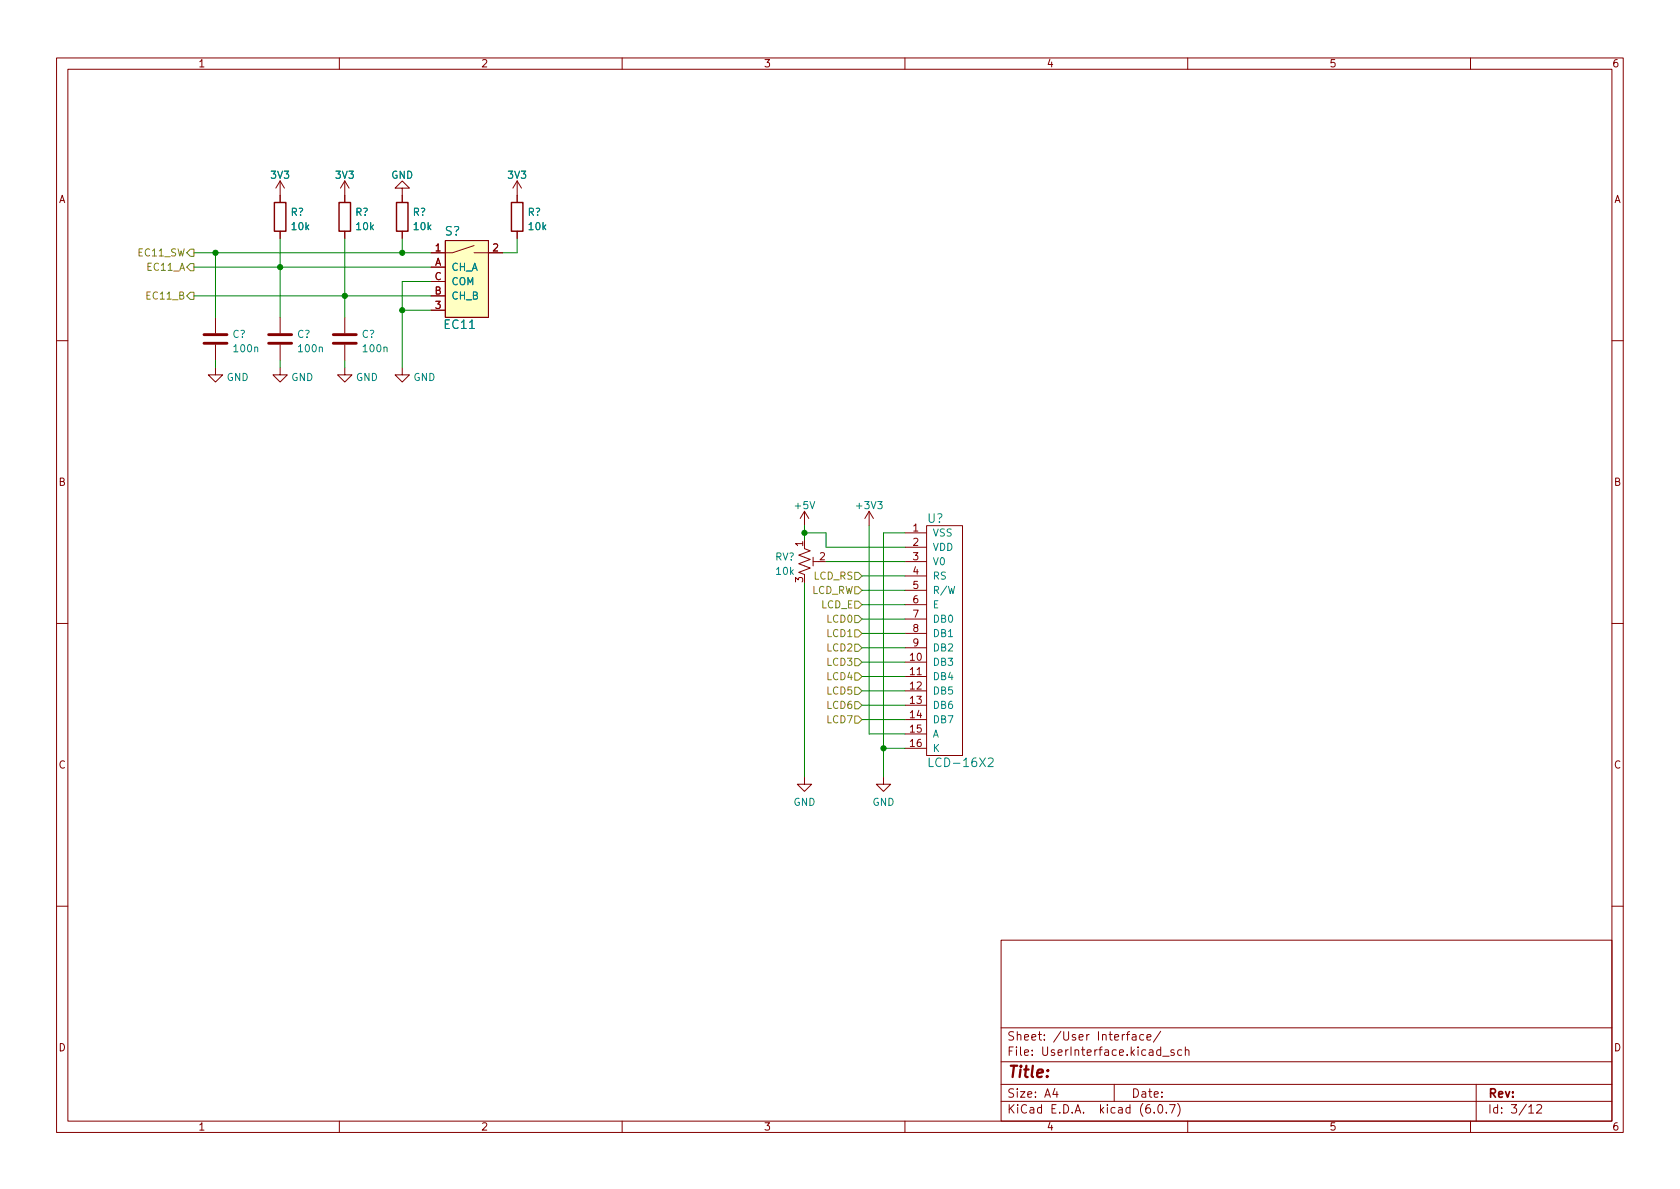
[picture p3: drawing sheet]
<svg xmlns="http://www.w3.org/2000/svg" width="297mm" height="210mm" viewBox="0 0 297 210" stroke-linecap="round" stroke-linejoin="round" font-family="sans-serif">
<g fill="none" stroke="#840000" stroke-width=".18">
<path d="M10 10.2h277v190.1h-277zM12 12.2h273v186.1h-273zM60 10.2v2M110 10.2v2M160 10.2v2M210 10.2v2M260 10.2v2M49.5 32v3.8M49.5 32l-.7 1.3M49.5 32l.8 1.3M61 32l-.8 1.3M61 32v3.8"/>
<path d="M61 32l.7 1.3M71.1 33.3h1.3l-1.3-1.3-1.3 1.3h1.3v2.5M91.4 32v3.8M91.4 32l-.7 1.3M91.4 32l.8 1.3M38.1 56.1v2.8M49.5 40.9v1.3M49.5 56.1v2.8M61 40.9v1.3M61 56.1v2.8M71.1 40.9v1.3M76.2 54.9h2.5"/>
<path d="M76.2 47.2h2.5M76.2 52.3h2.5M76.2 49.8h2.5M78.7 42.5h7.7v13.6h-7.7zM83.8 43.4l-3.8 1.3h-3.8M83.8 44.7h5.1M91.4 40.9v1.3M10 60.2h2M38.1 65v1.3h1.3l-1.3 1.3-1.3-1.3h1.3M38.1 61v2.7M49.5 65v1.3h1.3l-1.3 1.3-1.2-1.3h1.2M49.5 61v2.7"/>
<path d="M61 65v1.3h1.2l-1.2 1.3-1.3-1.3h1.3M61 61v2.7M71.1 65v1.3h1.3l-1.3 1.3-1.3-1.3h1.3M285 60.2h2M142.2 97l1.1 .4-2.1 .8 2.1 .7-2.1 .8 2.1 .8-2.1 .7 1 .4M142.2 90.4l-.7 1.3M142.2 90.4v2.6M142.2 90.4l.8 1.3M143.8 99.3h1M143.8 98.5v1.6M153.7 90.4l-.8 1.3M153.7 90.4v2.6"/>
<path d="M153.7 90.4l.7 1.3M160 94.2h3.8M160 96.8h3.8M160 99.3h3.8M163.8 93h6.4v40.6h-6.4zM10 110.2h2M160 117.1h3.8M160 119.6h3.8M160 101.8h3.8M160 104.4h3.8M160 106.9h3.8M160 109.5h3.8"/>
<path d="M160 112h3.8M160 114.5h3.8M285 110.2h2M142.2 137.4v1.3h1.3l-1.3 1.2-1.2-1.2h1.2M156.2 137.4v1.3h1.3l-1.3 1.2-1.3-1.2h1.3M160 122.2h3.8M160 124.7h3.8M160 127.2h3.8M160 129.8h3.8M160 132.3h3.8M10 160.2h2M177 166.3h108v32h-108z"/>
<path d="M285 160.2h2M60 198.3v2M110 198.3v2M160 198.3v2M177 194.8h108M177 191.8h108M177 187.8h108M177 181.8h108M186.5 192.5l-.4 1h1M186.9 193v1M197 191.8v3M199.1 182.9h.6"/>
<path d="M199.7 182.4l-.3 .2v1.3M200.2 183h.6l.1 .9M200.9 183.3l-.5 .1a.29 .29 0 0 0-.3 .2 .29 .29 0 0 0 .3 .3h.5M202.2 183l-.4-.1-.3 .3v.4l.1 .3h.6M202.8 183.4l.7-.1-.1-.3-.4-.1-.2 .2 .1 .8h.5M204.1 196.7v.1M204.9 195.4l.2-.1a.81 .81 0 0 1 .6 .7 .81 .81 0 0 1-.3 .8h-.2a.81 .81 0 0 1-.6-.6 .81 .81 0 0 1 .3-.8zM205.2 182.4l-1.3 1.9M205.6 186.8h1.1M206.2 196.7v.1M206.8 195.3h1l-.7 1.5M207.6 185.7l-.4-.1-.2 .2 .1 .3 .5 .1v.4h-.6"/>
<path d="M208.2 195.1a1.72 1.72 0 0 1 0 2.3M208.9 185.7l-.4-.1-.3 .3v.4l.2 .3h.5M209.6 185.8l.2-.2 .3 .1 .1 .9M209.6 185.1v1.5M210 198.3v2M260 198.3v2M261 191.8v6.5M270.3 195.8l.4-.5v1.5M270.3 196.8h.9M271.7 195.5l.6-.2 .2 .2 .1 .3-.9 1h.9"/>
</g>
<path d="M164.3 134v1.6h.7M174.7 134.2l.6-.2 .2 .2 .1 .3-.9 1.1h.9" fill="none" stroke="#008484" stroke-width=".18"/>
<path d="M48.5 35.8h2v5.1h-2zM59.9 35.8h2.1v5.1h-2.1zM70.1 35.8h2v5.1h-2zM90.4 35.8h2.1v5.1h-2.1z" fill="none" stroke="#840000" stroke-width=".25"/>
<path d="M78.7 42.5h7.7v13.6h-7.7z" fill="#ffffc2" stroke="#ffffc2" stroke-width=".18"/>
<path d="M36.1 59.2h4M47.5 59.2h4.1M58.9 59.2h4.1M36.1 60.7h4M47.5 60.7h4.1M58.9 60.7h4.1" fill="none" stroke="#840000" stroke-width=".51"/>
<g fill="none" stroke="#848400" stroke-width=".18">
<path d="M33.7 44.1h.6v1.2h-.6l-.7-.6zM33.7 51.7h.6v1.3h-.6l-.7-.7zM33.7 46.6h.6v1.3h-.6l-.7-.7zM151.1 103.8h.7l.6 .6-.6 .6h-.7zM151.1 106.3h.7l.6 .6-.6 .7h-.7zM151.1 116.5h.7l.6 .6-.6 .6h-.7zM151.1 119h.7l.6 .6-.6 .7h-.7zM151.1 111.4h.7l.6 .6-.6 .6h-.7zM151.1 113.9h.7l.6 .6-.6 .7h-.7zM151.1 108.8h.7l.6 .7-.6 .6h-.7zM151.1 101.2h.7l.6 .6-.6 .7h-.7zM151.1 121.5h.7l.6 .7-.6 .6h-.7z"/>
<path d="M151.1 124.1h.7l.6 .6-.6 .6h-.7zM151.1 126.6h.7l.6 .6-.6 .7h-.7z"/>
</g>
<g fill="none" stroke="#008400" stroke-width=".18">
<path d="M34.3 44.7h41.9M34.3 52.3h41.9M34.3 47.2h41.9M38.1 44.7v11.4M49.5 42.2v13.9M61 42.2v13.9M71.1 54.9h5.1M71.1 42.2v2.5M76.2 49.8h-5.1v15.2M91.4 42.2v2.5h-2.5M38.1 63.7v1.3M49.5 63.7v1.3"/>
<path d="M61 63.7v1.3M142.2 94.2h3.8v2.6h14M142.2 93v2.5M146 99.3h14M153.7 93v36.8h6.3M160 94.2h-3.8v43.2M142.2 103.1v34.3M152.4 119.6h7.6M152.4 117.1h7.6M152.4 112h7.6M152.4 104.4h7.6M152.4 106.9h7.6"/>
<path d="M152.4 109.5h7.6M152.4 114.5h7.6M152.4 101.8h7.6M152.4 124.7h7.6M152.4 122.2h7.6M152.4 127.2h7.6M156.2 132.3h3.8"/>
</g>
<g fill="#008400" stroke="#008400" stroke-width=".18">
<circle cx="61" cy="52.3" r=".46"/>
<circle cx="38.1" cy="44.7" r=".46"/>
<circle cx="49.5" cy="47.2" r=".46"/>
<circle cx="71.1" cy="44.7" r=".46"/>
<circle cx="71.1" cy="54.9" r=".46"/>
<circle cx="142.2" cy="94.2" r=".46"/>
<circle cx="156.2" cy="132.3" r=".46"/>
</g>
<text font-size="2.8" fill="#840000" x="178" y="190.6">Title:</text>
<g font-size="2.1" fill="#008484">
<text x="78.7" y="41.7">S?</text>
<text x="78.6" y="58.2">EC11</text>
<text x="164" y="92.5">U?</text>
<text x="164.9" y="135.6">LCD-16X2</text>
</g>
<g font-size="2.1" fill="#840000">
<text x="178" y="184">Sheet: /User Interface/</text>
<text x="178" y="186.7">File: UserInterface.kicad_sch</text>
<text x="178" y="196.9">KiCad E.D.A. kicad (6.0.7)</text>
<text x="178" y="194.1">Size: A4</text>
<text x="200" y="194.1">Date:</text>
<text x="263" y="194.1">Rev:</text>
<text x="263" y="196.9">Id: 3/12</text>
</g>
<g font-size="1.8" fill="#840000">
<text x="35" y="11.9">1</text>
<text x="85" y="11.9">2</text>
<text x="135" y="11.9">3</text>
<text x="185" y="11.9">4</text>
<text x="235" y="11.9">5</text>
<text x="285" y="11.9">6</text>
<text x="10.3" y="35.9">A</text>
<text x="285.3" y="35.9">A</text>
<text x="76.8" y="47">A</text>
<text x="77" y="44.4">1</text>
<text x="87.1" y="44.4">2</text>
<text x="76.8" y="52.1">B</text>
<text x="76.8" y="49.5">C</text>
<text x="77" y="54.6">3</text>
<text x="10.3" y="85.9">B</text>
<text x="285.3" y="85.9">B</text>
<text x="161.4" y="94">1</text>
<text x="142" y="96.6" transform="rotate(-90 142 96.6)">1</text>
<text x="144.9" y="99.1">2</text>
<text x="161.4" y="96.5">2</text>
<text x="161.4" y="99.1">3</text>
<text x="161.4" y="101.6">4</text>
<text x="142" y="103" transform="rotate(-90 142 103)">3</text>
<text x="161.4" y="104.1">5</text>
<text x="161.4" y="106.7">6</text>
<text x="161.4" y="109.2">7</text>
<text x="161.4" y="111.8">8</text>
<text x="160.9" y="116.8">10</text>
<text x="160.9" y="119.4">11</text>
<text x="161.4" y="114.3">9</text>
<text x="160.9" y="121.9">12</text>
<text x="160.9" y="124.5">13</text>
<text x="160.9" y="127">14</text>
<text x="160.9" y="129.5">15</text>
<text x="10.3" y="135.9">C</text>
<text x="160.9" y="132.1">16</text>
<text x="285.3" y="135.9">C</text>
<text x="10.3" y="185.9">D</text>
<text x="285.3" y="185.9">D</text>
<text x="35" y="199.9">1</text>
<text x="85" y="199.9">2</text>
<text x="135" y="199.9">3</text>
<text x="185" y="199.9">4</text>
<text x="235" y="199.9">5</text>
<text x="285" y="199.9">6</text>
</g>
<g font-size="1.8" fill="#008484">
<text x="48" y="31.6">3V3</text>
<text x="59.4" y="31.6">3V3</text>
<text x="69.2" y="31.6">GND</text>
<text x="89.9" y="31.6">3V3</text>
<text x="51.4" y="38.1">R?</text>
<text x="51.6" y="40.7">10k</text>
<text x="62.8" y="38.1">R?</text>
<text x="63.1" y="40.7">10k</text>
<text x="73" y="38.1">R?</text>
<text x="73.2" y="40.7">10k</text>
<text x="93.3" y="38.1">R?</text>
<text x="93.5" y="40.7">10k</text>
<text x="79.8" y="47.9">CH_A</text>
<text x="79.8" y="53">CH_B</text>
<text x="79.8" y="50.4">COM</text>
<text x="41.1" y="59.7">C?</text>
<text x="52.5" y="59.7">C?</text>
<text x="64" y="59.7">C?</text>
<text x="41.5" y="62.3">100n</text>
<text x="52.9" y="62.3">100n</text>
<text x="64.3" y="62.3">100n</text>
<text x="40.1" y="67.4">GND</text>
<text x="51.5" y="67.4">GND</text>
<text x="62.9" y="67.4">GND</text>
<text x="73.1" y="67.4">GND</text>
<text x="140.6" y="90">+5V</text>
<text x="151.6" y="90">+3V3</text>
<text x="164.8" y="94.9">VSS</text>
<text x="137" y="99.1">RV?</text>
<text x="137.3" y="101.6">10k</text>
<text x="164.8" y="97.4">VDD</text>
<text x="164.8" y="99.9">V0</text>
<text x="164.8" y="102.5">RS</text>
<text x="164.8" y="105">R/W</text>
<text x="164.8" y="107.6">E</text>
<text x="164.8" y="110.1">DB0</text>
<text x="164.8" y="112.6">DB1</text>
<text x="164.8" y="117.7">DB3</text>
<text x="164.8" y="115.2">DB2</text>
<text x="164.8" y="120.3">DB4</text>
<text x="164.8" y="122.8">DB5</text>
<text x="164.8" y="125.3">DB6</text>
<text x="164.8" y="127.9">DB7</text>
<text x="164.8" y="130.4">A</text>
<text x="164.8" y="133">K</text>
<text x="140.3" y="142.5">GND</text>
<text x="154.2" y="142.5">GND</text>
</g>
<g font-size="1.8" fill="#848400">
<text x="24.6" y="45.3">EC11_SW</text>
<text x="26.1" y="47.9">EC11_A</text>
<text x="26.1" y="53">EC11_B</text>
<text x="143.4" y="105">LCD_RW</text>
<text x="143.9" y="102.5">LCD_RS</text>
<text x="145.1" y="107.6">LCD_E</text>
<text x="146.3" y="112.6">LCD1</text>
<text x="146.3" y="110.1">LCD0</text>
<text x="146.3" y="117.7">LCD3</text>
<text x="146.3" y="115.2">LCD2</text>
<text x="146.3" y="122.8">LCD5</text>
<text x="146.3" y="120.3">LCD4</text>
<text x="146.3" y="125.3">LCD6</text>
<text x="146.3" y="127.9">LCD7</text>
</g>
</svg>
